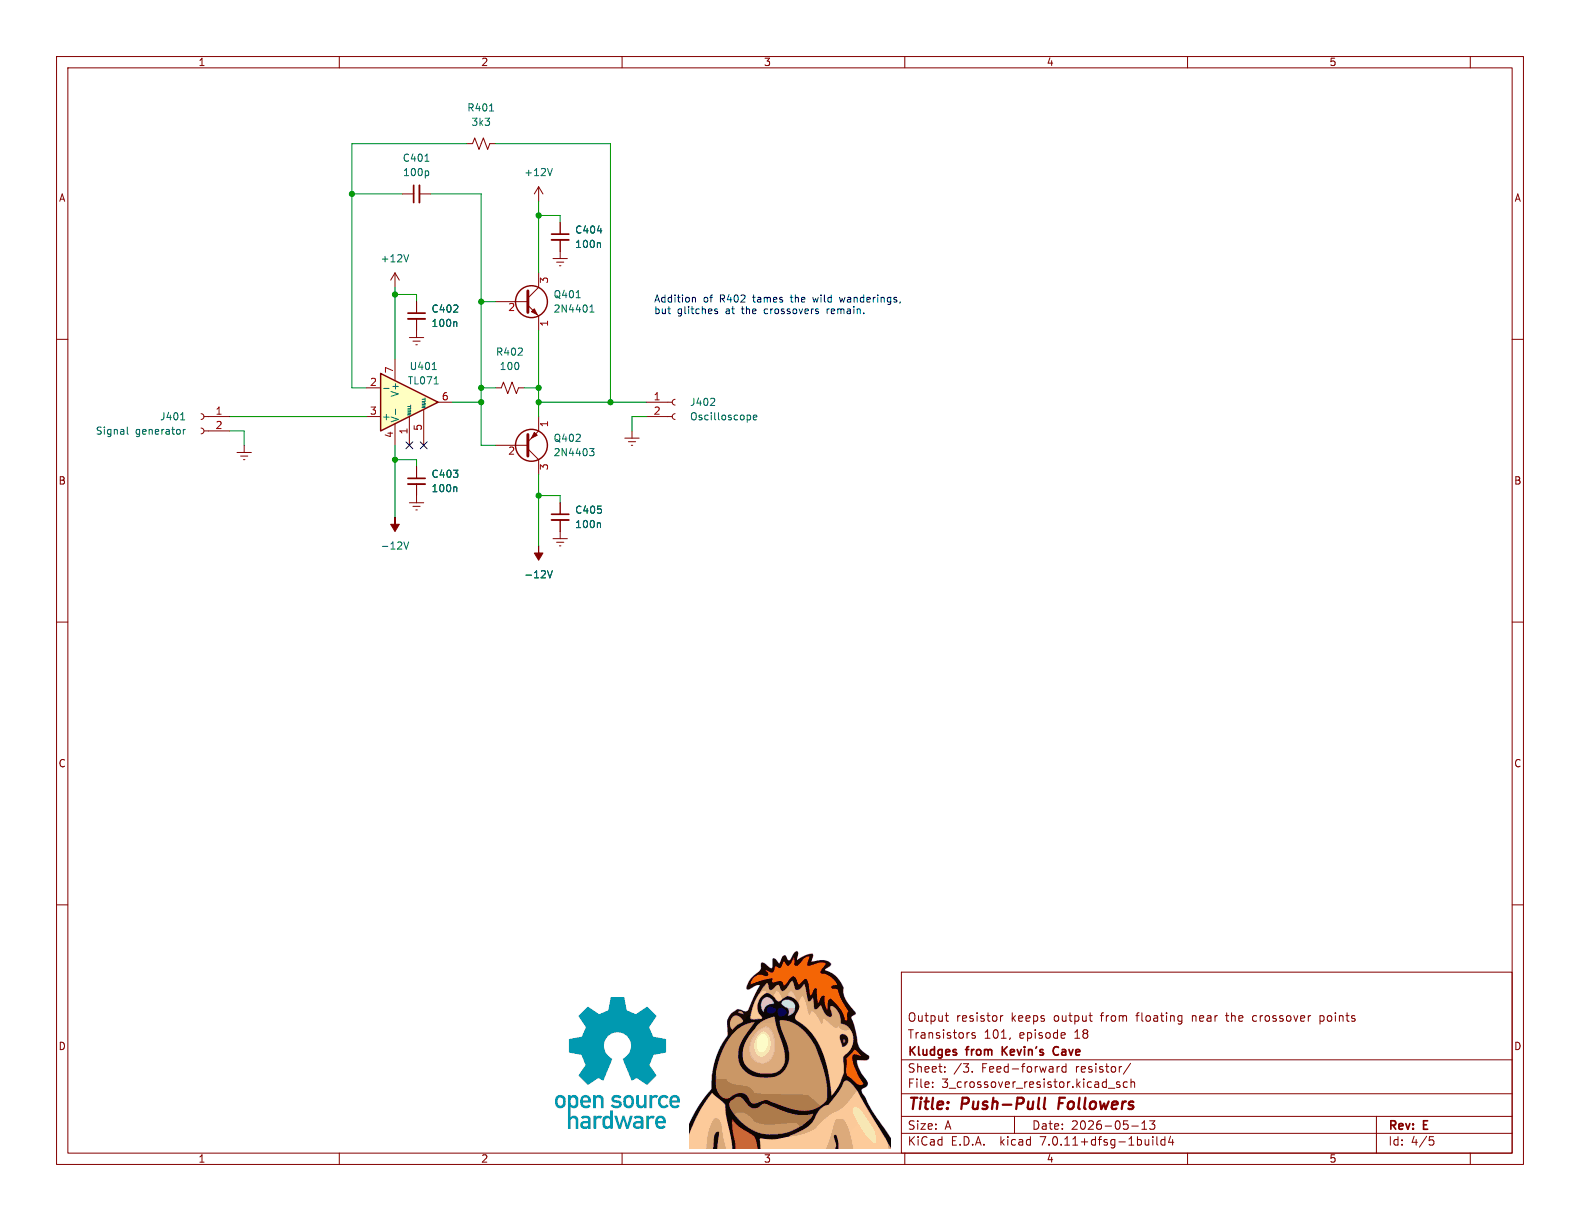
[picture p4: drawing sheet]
(kicad_sch (version 20230121) (generator eeschema)

 (paper "A")

 (title_block
  (title "Push-Pull Followers")
  (date "2026-05-13")
  (rev "E")
  (company "Kludges from Kevin's Cave")
  (comment 1 "Transistors 101, episode 18")
  (comment 2 "Output resistor keeps output from floating near the crossover points"))

 (lib_symbols
  (symbol "Connector:Conn_01x02_Socket" (pin_names (offset 1.016) hide) (in_bom yes) (on_board yes)
   (property "Reference" "J" (at 0 2.54 0) (effects (font (size 1.27 1.27))))
   (property "Value" "Conn_01x02_Socket" (at 0 -5.08 0) (effects (font (size 1.27 1.27))))
   (property "Footprint" "" (at 0 0 0) (effects (font (size 1.27 1.27)) hide))
   (property "Datasheet" "~" (at 0 0 0) (effects (font (size 1.27 1.27)) hide))
   (property "ki_locked" "" (at 0 0 0) (effects (font (size 1.27 1.27))))
   (symbol "Conn_01x02_Socket_1_1"
    (arc (start 0 -2.032) (mid -0.5058 -2.54) (end 0 -3.048) (stroke (width 0.1524) (type default)) (fill (type none)))
    (polyline (pts (xy -1.27 -2.54) (xy -0.508 -2.54)) (stroke (width 0.1524) (type default)) (fill (type none)))
    (polyline (pts (xy -1.27 0) (xy -0.508 0)) (stroke (width 0.1524) (type default)) (fill (type none)))
    (arc (start 0 0.508) (mid -0.5058 0) (end 0 -0.508) (stroke (width 0.1524) (type default)) (fill (type none)))
    (pin passive line (at -5.08 0 0) (length 3.81) (name "Pin_1" (effects (font (size 1.27 1.27)))) (number "1" (effects (font (size 1.27 1.27)))))
    (pin passive line (at -5.08 -2.54 0) (length 3.81) (name "Pin_2" (effects (font (size 1.27 1.27)))) (number "2" (effects (font (size 1.27 1.27)))))))
  (symbol "Device:C_Small" (pin_numbers hide) (pin_names (offset 0.254) hide) (in_bom yes) (on_board yes)
   (property "Reference" "C" (at 0.254 1.778 0) (effects (font (size 1.27 1.27)) (justify left)))
   (property "Value" "C_Small" (at 0.254 -2.032 0) (effects (font (size 1.27 1.27)) (justify left)))
   (property "Footprint" "" (at 0 0 0) (effects (font (size 1.27 1.27)) hide))
   (property "Datasheet" "~" (at 0 0 0) (effects (font (size 1.27 1.27)) hide))
   (symbol "C_Small_0_1"
    (polyline (pts (xy -1.524 -0.508) (xy 1.524 -0.508)) (stroke (width 0.3302) (type default)) (fill (type none)))
    (polyline (pts (xy -1.524 0.508) (xy 1.524 0.508)) (stroke (width 0.3048) (type default)) (fill (type none))))
   (symbol "C_Small_1_1"
    (pin passive line (at 0 2.54 270) (length 2.032) (name "~" (effects (font (size 1.27 1.27)))) (number "1" (effects (font (size 1.27 1.27)))))
    (pin passive line (at 0 -2.54 90) (length 2.032) (name "~" (effects (font (size 1.27 1.27)))) (number "2" (effects (font (size 1.27 1.27)))))))
  (symbol "Device:Q_NPN_EBC" (pin_names (offset 0) hide) (in_bom yes) (on_board yes)
   (property "Reference" "Q" (at 5.08 1.27 0) (effects (font (size 1.27 1.27)) (justify left)))
   (property "Value" "Q_NPN_EBC" (at 5.08 -1.27 0) (effects (font (size 1.27 1.27)) (justify left)))
   (property "Footprint" "" (at 5.08 2.54 0) (effects (font (size 1.27 1.27)) hide))
   (property "Datasheet" "~" (at 0 0 0) (effects (font (size 1.27 1.27)) hide))
   (symbol "Q_NPN_EBC_0_1"
    (polyline (pts (xy 0.635 0.635) (xy 2.54 2.54)) (stroke (width 0) (type default)) (fill (type none)))
    (polyline (pts (xy 0.635 -0.635) (xy 2.54 -2.54) (xy 2.54 -2.54)) (stroke (width 0) (type default)) (fill (type none)))
    (polyline (pts (xy 0.635 1.905) (xy 0.635 -1.905) (xy 0.635 -1.905)) (stroke (width 0.508) (type default)) (fill (type none)))
    (polyline (pts (xy 1.27 -1.778) (xy 1.778 -1.27) (xy 2.286 -2.286) (xy 1.27 -1.778) (xy 1.27 -1.778)) (stroke (width 0) (type default)) (fill (type outline)))
    (circle (center 1.27 0) (radius 2.8194) (stroke (width 0.254) (type default)) (fill (type none))))
   (symbol "Q_NPN_EBC_1_1"
    (pin passive line (at 2.54 -5.08 90) (length 2.54) (name "E" (effects (font (size 1.27 1.27)))) (number "1" (effects (font (size 1.27 1.27)))))
    (pin passive line (at -5.08 0 0) (length 5.715) (name "B" (effects (font (size 1.27 1.27)))) (number "2" (effects (font (size 1.27 1.27)))))
    (pin passive line (at 2.54 5.08 270) (length 2.54) (name "C" (effects (font (size 1.27 1.27)))) (number "3" (effects (font (size 1.27 1.27)))))))
  (symbol "Device:Q_PNP_EBC" (pin_names (offset 0) hide) (in_bom yes) (on_board yes)
   (property "Reference" "Q" (at 5.08 1.27 0) (effects (font (size 1.27 1.27)) (justify left)))
   (property "Value" "Q_PNP_EBC" (at 5.08 -1.27 0) (effects (font (size 1.27 1.27)) (justify left)))
   (property "Footprint" "" (at 5.08 2.54 0) (effects (font (size 1.27 1.27)) hide))
   (property "Datasheet" "~" (at 0 0 0) (effects (font (size 1.27 1.27)) hide))
   (symbol "Q_PNP_EBC_0_1"
    (polyline (pts (xy 0.635 0.635) (xy 2.54 2.54)) (stroke (width 0) (type default)) (fill (type none)))
    (polyline (pts (xy 0.635 -0.635) (xy 2.54 -2.54) (xy 2.54 -2.54)) (stroke (width 0) (type default)) (fill (type none)))
    (polyline (pts (xy 0.635 1.905) (xy 0.635 -1.905) (xy 0.635 -1.905)) (stroke (width 0.508) (type default)) (fill (type none)))
    (polyline (pts (xy 2.286 -1.778) (xy 1.778 -2.286) (xy 1.27 -1.27) (xy 2.286 -1.778) (xy 2.286 -1.778)) (stroke (width 0) (type default)) (fill (type outline)))
    (circle (center 1.27 0) (radius 2.8194) (stroke (width 0.254) (type default)) (fill (type none))))
   (symbol "Q_PNP_EBC_1_1"
    (pin passive line (at 2.54 -5.08 90) (length 2.54) (name "E" (effects (font (size 1.27 1.27)))) (number "1" (effects (font (size 1.27 1.27)))))
    (pin input line (at -5.08 0 0) (length 5.715) (name "B" (effects (font (size 1.27 1.27)))) (number "2" (effects (font (size 1.27 1.27)))))
    (pin passive line (at 2.54 5.08 270) (length 2.54) (name "C" (effects (font (size 1.27 1.27)))) (number "3" (effects (font (size 1.27 1.27)))))))
  (symbol "Device:R_Small_US" (pin_numbers hide) (pin_names (offset 0.254) hide) (in_bom yes) (on_board yes)
   (property "Reference" "R" (at 0.762 0.508 0) (effects (font (size 1.27 1.27)) (justify left)))
   (property "Value" "R_Small_US" (at 0.762 -1.016 0) (effects (font (size 1.27 1.27)) (justify left)))
   (property "Footprint" "" (at 0 0 0) (effects (font (size 1.27 1.27)) hide))
   (property "Datasheet" "~" (at 0 0 0) (effects (font (size 1.27 1.27)) hide))
   (symbol "R_Small_US_1_1"
    (polyline (pts (xy 0 0) (xy 1.016 -0.381) (xy 0 -0.762) (xy -1.016 -1.143) (xy 0 -1.524)) (stroke (width 0) (type default)) (fill (type none)))
    (polyline (pts (xy 0 1.524) (xy 1.016 1.143) (xy 0 0.762) (xy -1.016 0.381) (xy 0 0)) (stroke (width 0) (type default)) (fill (type none)))
    (pin passive line (at 0 2.54 270) (length 1.016) (name "~" (effects (font (size 1.27 1.27)))) (number "1" (effects (font (size 1.27 1.27)))))
    (pin passive line (at 0 -2.54 90) (length 1.016) (name "~" (effects (font (size 1.27 1.27)))) (number "2" (effects (font (size 1.27 1.27)))))))
  (symbol "Kevin-Linear:TL071_MinusUp" (pin_names (offset 0.127)) (in_bom yes) (on_board yes)
   (property "Reference" "U" (at 0 6.35 0) (effects (font (size 1.27 1.27)) (justify left)))
   (property "Value" "TL071" (at 0 3.81 0) (effects (font (size 1.27 1.27)) (justify left)))
   (property "Footprint" "" (at 1.27 1.27 0) (effects (font (size 1.27 1.27)) hide))
   (property "Datasheet" "http://www.ti.com/lit/ds/symlink/tl081.pdf" (at 3.81 3.81 0) (effects (font (size 1.27 1.27)) hide))
   (symbol "TL071_MinusUp_0_1"
    (polyline (pts (xy -5.08 5.08) (xy 5.08 0) (xy -5.08 -5.08) (xy -5.08 5.08)) (stroke (width 0.254) (type default)) (fill (type background))))
   (symbol "TL071_MinusUp_1_1"
    (pin input line (at 0 -7.62 90) (length 5.08) (name "NULL" (effects (font (size 0.508 0.508)))) (number "1" (effects (font (size 1.27 1.27)))))
    (pin input line (at -7.62 2.54 0) (length 2.54) (name "-" (effects (font (size 1.27 1.27)))) (number "2" (effects (font (size 1.27 1.27)))))
    (pin input line (at -7.62 -2.54 0) (length 2.54) (name "+" (effects (font (size 1.27 1.27)))) (number "3" (effects (font (size 1.27 1.27)))))
    (pin power_in line (at -2.54 -7.62 90) (length 3.81) (name "V-" (effects (font (size 1.27 1.27)))) (number "4" (effects (font (size 1.27 1.27)))))
    (pin input line (at 2.54 -7.62 90) (length 6.35) (name "NULL" (effects (font (size 0.508 0.508)))) (number "5" (effects (font (size 1.27 1.27)))))
    (pin output line (at 7.62 0 180) (length 2.54) (name "~" (effects (font (size 1.27 1.27)))) (number "6" (effects (font (size 1.27 1.27)))))
    (pin power_in line (at -2.54 7.62 270) (length 3.81) (name "V+" (effects (font (size 1.27 1.27)))) (number "7" (effects (font (size 1.27 1.27)))))
    (pin no_connect line (at 0 2.54 270) (length 2.54) hide (name "NC" (effects (font (size 1.27 1.27)))) (number "8" (effects (font (size 1.27 1.27)))))))
  (symbol "power:+12V" (power) (pin_names (offset 0)) (in_bom yes) (on_board yes)
   (property "Reference" "#PWR" (at 0 -3.81 0) (effects (font (size 1.27 1.27)) hide))
   (property "Value" "+12V" (at 0 3.556 0) (effects (font (size 1.27 1.27))))
   (property "Footprint" "" (at 0 0 0) (effects (font (size 1.27 1.27)) hide))
   (property "Datasheet" "" (at 0 0 0) (effects (font (size 1.27 1.27)) hide))
   (symbol "+12V_0_1"
    (polyline (pts (xy -0.762 1.27) (xy 0 2.54)) (stroke (width 0) (type default)) (fill (type none)))
    (polyline (pts (xy 0 0) (xy 0 2.54)) (stroke (width 0) (type default)) (fill (type none)))
    (polyline (pts (xy 0 2.54) (xy 0.762 1.27)) (stroke (width 0) (type default)) (fill (type none))))
   (symbol "+12V_1_1"
    (pin power_in line (at 0 0 90) (length 0) hide (name "+12V" (effects (font (size 1.27 1.27)))) (number "1" (effects (font (size 1.27 1.27)))))))
  (symbol "power:-12V" (power) (pin_names (offset 0)) (in_bom yes) (on_board yes)
   (property "Reference" "#PWR" (at 0 2.54 0) (effects (font (size 1.27 1.27)) hide))
   (property "Value" "-12V" (at 0 3.81 0) (effects (font (size 1.27 1.27))))
   (property "Footprint" "" (at 0 0 0) (effects (font (size 1.27 1.27)) hide))
   (property "Datasheet" "" (at 0 0 0) (effects (font (size 1.27 1.27)) hide))
   (symbol "-12V_0_0"
    (pin power_in line (at 0 0 90) (length 0) hide (name "-12V" (effects (font (size 1.27 1.27)))) (number "1" (effects (font (size 1.27 1.27))))))
   (symbol "-12V_0_1"
    (polyline (pts (xy 0 0) (xy 0 1.27) (xy 0.762 1.27) (xy 0 2.54) (xy -0.762 1.27) (xy 0 1.27)) (stroke (width 0) (type default)) (fill (type outline)))))
  (symbol "power:Earth" (power) (pin_names (offset 0)) (in_bom yes) (on_board yes)
   (property "Reference" "#PWR" (at 0 -6.35 0) (effects (font (size 1.27 1.27)) hide))
   (property "Value" "Earth" (at 0 -3.81 0) (effects (font (size 1.27 1.27)) hide))
   (property "Footprint" "" (at 0 0 0) (effects (font (size 1.27 1.27)) hide))
   (property "Datasheet" "~" (at 0 0 0) (effects (font (size 1.27 1.27)) hide))
   (symbol "Earth_0_1"
    (polyline (pts (xy -0.635 -1.905) (xy 0.635 -1.905)) (stroke (width 0) (type default)) (fill (type none)))
    (polyline (pts (xy -0.127 -2.54) (xy 0.127 -2.54)) (stroke (width 0) (type default)) (fill (type none)))
    (polyline (pts (xy 0 -1.27) (xy 0 0)) (stroke (width 0) (type default)) (fill (type none)))
    (polyline (pts (xy 1.27 -1.27) (xy -1.27 -1.27)) (stroke (width 0) (type default)) (fill (type none))))
   (symbol "Earth_1_1"
    (pin power_in line (at 0 0 270) (length 0) hide (name "Earth" (effects (font (size 1.27 1.27)))) (number "1" (effects (font (size 1.27 1.27))))))))

 (junction (at 85.09 68.58) (diameter 0) (color 0 0 0 0))
 (junction (at 95.25 71.12) (diameter 0) (color 0 0 0 0))
 (junction (at 69.85 81.28) (diameter 0) (color 0 0 0 0))
 (junction (at 107.95 71.12) (diameter 0) (color 0 0 0 0))
 (junction (at 62.23 34.29) (diameter 0) (color 0 0 0 0))
 (junction (at 95.25 68.58) (diameter 0) (color 0 0 0 0))
 (junction (at 85.09 53.34) (diameter 0) (color 0 0 0 0))
 (junction (at 85.09 71.12) (diameter 0) (color 0 0 0 0))
 (junction (at 69.85 52.07) (diameter 0) (color 0 0 0 0))
 (junction (at 95.25 87.63) (diameter 0) (color 0 0 0 0))
 (junction (at 95.25 38.1) (diameter 0) (color 0 0 0 0))

 (no_connect (at 72.39 78.74))
 (no_connect (at 74.93 78.74))

 (wire (pts (xy 62.23 25.4) (xy 82.55 25.4)) (stroke (width 0) (type default)))
 (wire (pts (xy 95.25 68.58) (xy 95.25 71.12)) (stroke (width 0) (type default)))
 (wire (pts (xy 95.25 83.82) (xy 95.25 87.63)) (stroke (width 0) (type default)))
 (wire (pts (xy 40.64 76.2) (xy 43.18 76.2)) (stroke (width 0) (type default)))
 (wire (pts (xy 62.23 34.29) (xy 71.12 34.29)) (stroke (width 0) (type default)))
 (wire (pts (xy 40.64 73.66) (xy 64.77 73.66)) (stroke (width 0) (type default)))
 (wire (pts (xy 80.01 71.12) (xy 85.09 71.12)) (stroke (width 0) (type default)))
 (wire (pts (xy 95.25 87.63) (xy 95.25 96.52)) (stroke (width 0) (type default)))
 (wire (pts (xy 85.09 68.58) (xy 85.09 71.12)) (stroke (width 0) (type default)))
 (wire (pts (xy 85.09 53.34) (xy 85.09 68.58)) (stroke (width 0) (type default)))
 (wire (pts (xy 73.66 53.34) (xy 73.66 52.07)) (stroke (width 0) (type default)))
 (wire (pts (xy 107.95 25.4) (xy 107.95 71.12)) (stroke (width 0) (type default)))
 (wire (pts (xy 95.25 58.42) (xy 95.25 68.58)) (stroke (width 0) (type default)))
 (wire (pts (xy 111.76 73.66) (xy 111.76 76.2)) (stroke (width 0) (type default)))
 (wire (pts (xy 69.85 52.07) (xy 69.85 63.5)) (stroke (width 0) (type default)))
 (wire (pts (xy 99.06 88.9) (xy 99.06 87.63)) (stroke (width 0) (type default)))
 (wire (pts (xy 73.66 82.55) (xy 73.66 81.28)) (stroke (width 0) (type default)))
 (wire (pts (xy 114.3 73.66) (xy 111.76 73.66)) (stroke (width 0) (type default)))
 (wire (pts (xy 69.85 81.28) (xy 69.85 91.44)) (stroke (width 0) (type default)))
 (wire (pts (xy 76.2 34.29) (xy 85.09 34.29)) (stroke (width 0) (type default)))
 (wire (pts (xy 85.09 34.29) (xy 85.09 53.34)) (stroke (width 0) (type default)))
 (wire (pts (xy 95.25 35.56) (xy 95.25 38.1)) (stroke (width 0) (type default)))
 (wire (pts (xy 85.09 53.34) (xy 87.63 53.34)) (stroke (width 0) (type default)))
 (wire (pts (xy 99.06 38.1) (xy 95.25 38.1)) (stroke (width 0) (type default)))
 (wire (pts (xy 73.66 52.07) (xy 69.85 52.07)) (stroke (width 0) (type default)))
 (wire (pts (xy 99.06 39.37) (xy 99.06 38.1)) (stroke (width 0) (type default)))
 (wire (pts (xy 64.77 68.58) (xy 62.23 68.58)) (stroke (width 0) (type default)))
 (wire (pts (xy 62.23 34.29) (xy 62.23 25.4)) (stroke (width 0) (type default)))
 (wire (pts (xy 107.95 71.12) (xy 114.3 71.12)) (stroke (width 0) (type default)))
 (wire (pts (xy 43.18 76.2) (xy 43.18 78.74)) (stroke (width 0) (type default)))
 (wire (pts (xy 85.09 68.58) (xy 87.63 68.58)) (stroke (width 0) (type default)))
 (wire (pts (xy 69.85 50.8) (xy 69.85 52.07)) (stroke (width 0) (type default)))
 (wire (pts (xy 85.09 71.12) (xy 85.09 78.74)) (stroke (width 0) (type default)))
 (wire (pts (xy 95.25 71.12) (xy 107.95 71.12)) (stroke (width 0) (type default)))
 (wire (pts (xy 69.85 78.74) (xy 69.85 81.28)) (stroke (width 0) (type default)))
 (wire (pts (xy 62.23 68.58) (xy 62.23 34.29)) (stroke (width 0) (type default)))
 (wire (pts (xy 99.06 87.63) (xy 95.25 87.63)) (stroke (width 0) (type default)))
 (wire (pts (xy 92.71 68.58) (xy 95.25 68.58)) (stroke (width 0) (type default)))
 (wire (pts (xy 95.25 71.12) (xy 95.25 73.66)) (stroke (width 0) (type default)))
 (wire (pts (xy 87.63 78.74) (xy 85.09 78.74)) (stroke (width 0) (type default)))
 (wire (pts (xy 73.66 81.28) (xy 69.85 81.28)) (stroke (width 0) (type default)))
 (wire (pts (xy 107.95 25.4) (xy 87.63 25.4)) (stroke (width 0) (type default)))
 (wire (pts (xy 95.25 38.1) (xy 95.25 48.26)) (stroke (width 0) (type default)))

 (text "Addition of R402 tames the wild wanderings,\nbut glitches at the crossovers remain." (at 115.57 55.88 0) (effects (font (size 1.27 1.27)) (justify left bottom)))

 (symbol (lib_id "Connector:Conn_01x02_Socket") (at 35.56 73.66 0) (mirror y) (unit 1) (in_bom yes) (on_board yes) (dnp no)
  (property "Reference" "J401" (at 33.02 73.66 0) (effects (font (size 1.27 1.27)) (justify left)))
  (property "Value" "Signal generator" (at 33.02 76.2 0) (effects (font (size 1.27 1.27)) (justify left)))
  (property "Footprint" "" (at 35.56 73.66 0) (effects (font (size 1.27 1.27)) hide))
  (property "Datasheet" "~" (at 35.56 73.66 0) (effects (font (size 1.27 1.27)) hide)) (pin "1") (pin "2"))

 (symbol (lib_id "power:+12V") (at 69.85 50.8 0) (unit 1) (in_bom yes) (on_board yes) (dnp no) (fields_autoplaced)
  (property "Reference" "#PWR0402" (at 69.85 54.61 0) (effects (font (size 1.27 1.27)) hide))
  (property "Value" "+12V" (at 69.85 45.72 0) (effects (font (size 1.27 1.27))))
  (property "Footprint" "" (at 69.85 50.8 0) (effects (font (size 1.27 1.27)) hide))
  (property "Datasheet" "" (at 69.85 50.8 0) (effects (font (size 1.27 1.27)) hide)) (pin "1"))

 (symbol (lib_id "power:-12V") (at 95.25 96.52 0) (mirror x) (unit 1) (in_bom yes) (on_board yes) (dnp no) (fields_autoplaced)
  (property "Reference" "#PWR0407" (at 95.25 99.06 0) (effects (font (size 1.27 1.27)) hide))
  (property "Value" "-12V" (at 95.25 101.6 0) (effects (font (size 1.27 1.27))))
  (property "Footprint" "" (at 95.25 96.52 0) (effects (font (size 1.27 1.27)) hide))
  (property "Datasheet" "" (at 95.25 96.52 0) (effects (font (size 1.27 1.27)) hide)) (pin "1"))

 (symbol (lib_id "power:Earth") (at 99.06 44.45 0) (unit 1) (in_bom yes) (on_board yes) (dnp no) (fields_autoplaced)
  (property "Reference" "#PWR0408" (at 99.06 50.8 0) (effects (font (size 1.27 1.27)) hide))
  (property "Value" "Earth" (at 99.06 48.26 0) (effects (font (size 1.27 1.27)) hide))
  (property "Footprint" "" (at 99.06 44.45 0) (effects (font (size 1.27 1.27)) hide))
  (property "Datasheet" "~" (at 99.06 44.45 0) (effects (font (size 1.27 1.27)) hide)) (pin "1"))

 (symbol (lib_id "power:Earth") (at 43.18 78.74 0) (unit 1) (in_bom yes) (on_board yes) (dnp no) (fields_autoplaced)
  (property "Reference" "#PWR0401" (at 43.18 85.09 0) (effects (font (size 1.27 1.27)) hide))
  (property "Value" "Earth" (at 43.18 82.55 0) (effects (font (size 1.27 1.27)) hide))
  (property "Footprint" "" (at 43.18 78.74 0) (effects (font (size 1.27 1.27)) hide))
  (property "Datasheet" "~" (at 43.18 78.74 0) (effects (font (size 1.27 1.27)) hide)) (pin "1"))

 (symbol (lib_id "power:Earth") (at 99.06 93.98 0) (unit 1) (in_bom yes) (on_board yes) (dnp no) (fields_autoplaced)
  (property "Reference" "#PWR0409" (at 99.06 100.33 0) (effects (font (size 1.27 1.27)) hide))
  (property "Value" "Earth" (at 99.06 97.79 0) (effects (font (size 1.27 1.27)) hide))
  (property "Footprint" "" (at 99.06 93.98 0) (effects (font (size 1.27 1.27)) hide))
  (property "Datasheet" "~" (at 99.06 93.98 0) (effects (font (size 1.27 1.27)) hide)) (pin "1"))

 (symbol (lib_id "Device:C_Small") (at 73.66 34.29 90) (unit 1) (in_bom yes) (on_board yes) (dnp no) (fields_autoplaced)
  (property "Reference" "C401" (at 73.6663 27.94 90) (effects (font (size 1.27 1.27))))
  (property "Value" "100p" (at 73.6663 30.48 90) (effects (font (size 1.27 1.27))))
  (property "Footprint" "" (at 73.66 34.29 0) (effects (font (size 1.27 1.27)) hide))
  (property "Datasheet" "~" (at 73.66 34.29 0) (effects (font (size 1.27 1.27)) hide)) (pin "2") (pin "1"))

 (symbol (lib_id "Device:C_Small") (at 73.66 55.88 0) (unit 1) (in_bom yes) (on_board yes) (dnp no) (fields_autoplaced)
  (property "Reference" "C402" (at 76.2 54.6163 0) (effects (font (size 1.27 1.27)) (justify left)))
  (property "Value" "100n" (at 76.2 57.1563 0) (effects (font (size 1.27 1.27)) (justify left)))
  (property "Footprint" "" (at 73.66 55.88 0) (effects (font (size 1.27 1.27)) hide))
  (property "Datasheet" "~" (at 73.66 55.88 0) (effects (font (size 1.27 1.27)) hide)) (pin "2") (pin "1"))

 (symbol (lib_id "power:Earth") (at 111.76 76.2 0) (unit 1) (in_bom yes) (on_board yes) (dnp no) (fields_autoplaced)
  (property "Reference" "#PWR0410" (at 111.76 82.55 0) (effects (font (size 1.27 1.27)) hide))
  (property "Value" "Earth" (at 111.76 80.01 0) (effects (font (size 1.27 1.27)) hide))
  (property "Footprint" "" (at 111.76 76.2 0) (effects (font (size 1.27 1.27)) hide))
  (property "Datasheet" "~" (at 111.76 76.2 0) (effects (font (size 1.27 1.27)) hide)) (pin "1"))

 (symbol (lib_id "Device:C_Small") (at 73.66 85.09 0) (unit 1) (in_bom yes) (on_board yes) (dnp no) (fields_autoplaced)
  (property "Reference" "C403" (at 76.2 83.8263 0) (effects (font (size 1.27 1.27)) (justify left)))
  (property "Value" "100n" (at 76.2 86.3663 0) (effects (font (size 1.27 1.27)) (justify left)))
  (property "Footprint" "" (at 73.66 85.09 0) (effects (font (size 1.27 1.27)) hide))
  (property "Datasheet" "~" (at 73.66 85.09 0) (effects (font (size 1.27 1.27)) hide)) (pin "2") (pin "1"))

 (symbol (lib_id "power:Earth") (at 73.66 58.42 0) (unit 1) (in_bom yes) (on_board yes) (dnp no) (fields_autoplaced)
  (property "Reference" "#PWR0404" (at 73.66 64.77 0) (effects (font (size 1.27 1.27)) hide))
  (property "Value" "Earth" (at 73.66 62.23 0) (effects (font (size 1.27 1.27)) hide))
  (property "Footprint" "" (at 73.66 58.42 0) (effects (font (size 1.27 1.27)) hide))
  (property "Datasheet" "~" (at 73.66 58.42 0) (effects (font (size 1.27 1.27)) hide)) (pin "1"))

 (symbol (lib_id "Device:R_Small_US") (at 90.17 68.58 90) (unit 1) (in_bom yes) (on_board yes) (dnp no) (fields_autoplaced)
  (property "Reference" "R402" (at 90.17 62.23 90) (effects (font (size 1.27 1.27))))
  (property "Value" "100" (at 90.17 64.77 90) (effects (font (size 1.27 1.27))))
  (property "Footprint" "" (at 90.17 68.58 0) (effects (font (size 1.27 1.27)) hide))
  (property "Datasheet" "~" (at 90.17 68.58 0) (effects (font (size 1.27 1.27)) hide)) (pin "2") (pin "1"))

 (symbol (lib_id "Connector:Conn_01x02_Socket") (at 119.38 71.12 0) (unit 1) (in_bom yes) (on_board yes) (dnp no)
  (property "Reference" "J402" (at 121.92 71.12 0) (effects (font (size 1.27 1.27)) (justify left)))
  (property "Value" "Oscilloscope" (at 121.92 73.66 0) (effects (font (size 1.27 1.27)) (justify left)))
  (property "Footprint" "" (at 119.38 71.12 0) (effects (font (size 1.27 1.27)) hide))
  (property "Datasheet" "~" (at 119.38 71.12 0) (effects (font (size 1.27 1.27)) hide)) (pin "1") (pin "2"))

 (symbol (lib_id "Device:C_Small") (at 99.06 91.44 0) (unit 1) (in_bom yes) (on_board yes) (dnp no) (fields_autoplaced)
  (property "Reference" "C405" (at 101.6 90.1763 0) (effects (font (size 1.27 1.27)) (justify left)))
  (property "Value" "100n" (at 101.6 92.7163 0) (effects (font (size 1.27 1.27)) (justify left)))
  (property "Footprint" "" (at 99.06 91.44 0) (effects (font (size 1.27 1.27)) hide))
  (property "Datasheet" "~" (at 99.06 91.44 0) (effects (font (size 1.27 1.27)) hide)) (pin "2") (pin "1"))

 (symbol (lib_id "power:Earth") (at 73.66 87.63 0) (unit 1) (in_bom yes) (on_board yes) (dnp no) (fields_autoplaced)
  (property "Reference" "#PWR0405" (at 73.66 93.98 0) (effects (font (size 1.27 1.27)) hide))
  (property "Value" "Earth" (at 73.66 91.44 0) (effects (font (size 1.27 1.27)) hide))
  (property "Footprint" "" (at 73.66 87.63 0) (effects (font (size 1.27 1.27)) hide))
  (property "Datasheet" "~" (at 73.66 87.63 0) (effects (font (size 1.27 1.27)) hide)) (pin "1"))

 (symbol (lib_id "power:-12V") (at 69.85 91.44 0) (mirror x) (unit 1) (in_bom yes) (on_board yes) (dnp no) (fields_autoplaced)
  (property "Reference" "#PWR0403" (at 69.85 93.98 0) (effects (font (size 1.27 1.27)) hide))
  (property "Value" "-12V" (at 69.85 96.52 0) (effects (font (size 1.27 1.27))))
  (property "Footprint" "" (at 69.85 91.44 0) (effects (font (size 1.27 1.27)) hide))
  (property "Datasheet" "" (at 69.85 91.44 0) (effects (font (size 1.27 1.27)) hide)) (pin "1"))

 (symbol (lib_id "Device:R_Small_US") (at 85.09 25.4 90) (unit 1) (in_bom yes) (on_board yes) (dnp no) (fields_autoplaced)
  (property "Reference" "R401" (at 85.09 19.05 90) (effects (font (size 1.27 1.27))))
  (property "Value" "3k3" (at 85.09 21.59 90) (effects (font (size 1.27 1.27))))
  (property "Footprint" "" (at 85.09 25.4 0) (effects (font (size 1.27 1.27)) hide))
  (property "Datasheet" "~" (at 85.09 25.4 0) (effects (font (size 1.27 1.27)) hide)) (pin "2") (pin "1"))

 (symbol (lib_id "Device:C_Small") (at 99.06 41.91 0) (unit 1) (in_bom yes) (on_board yes) (dnp no) (fields_autoplaced)
  (property "Reference" "C404" (at 101.6 40.6463 0) (effects (font (size 1.27 1.27)) (justify left)))
  (property "Value" "100n" (at 101.6 43.1863 0) (effects (font (size 1.27 1.27)) (justify left)))
  (property "Footprint" "" (at 99.06 41.91 0) (effects (font (size 1.27 1.27)) hide))
  (property "Datasheet" "~" (at 99.06 41.91 0) (effects (font (size 1.27 1.27)) hide)) (pin "2") (pin "1"))

 (symbol (lib_id "Kevin-Linear:TL071_MinusUp") (at 72.39 71.12 0) (unit 1) (in_bom yes) (on_board yes) (dnp no)
  (property "Reference" "U401" (at 74.93 64.77 0) (effects (font (size 1.27 1.27))))
  (property "Value" "TL071" (at 74.93 67.31 0) (effects (font (size 1.27 1.27))))
  (property "Footprint" "" (at 73.66 69.85 0) (effects (font (size 1.27 1.27)) hide))
  (property "Datasheet" "http://www.ti.com/lit/ds/symlink/tl081.pdf" (at 76.2 67.31 0) (effects (font (size 1.27 1.27)) hide)) (pin "2") (pin "1") (pin "3") (pin "5") (pin "4") (pin "6") (pin "7") (pin "8"))

 (symbol (lib_id "Device:Q_PNP_EBC") (at 92.71 78.74 0) (mirror x) (unit 1) (in_bom yes) (on_board yes) (dnp no) (fields_autoplaced)
  (property "Reference" "Q402" (at 97.79 77.47 0) (effects (font (size 1.27 1.27)) (justify left)))
  (property "Value" "2N4403" (at 97.79 80.01 0) (effects (font (size 1.27 1.27)) (justify left)))
  (property "Footprint" "" (at 97.79 81.28 0) (effects (font (size 1.27 1.27)) hide))
  (property "Datasheet" "~" (at 92.71 78.74 0) (effects (font (size 1.27 1.27)) hide)) (pin "2") (pin "3") (pin "1"))

 (symbol (lib_id "Device:Q_NPN_EBC") (at 92.71 53.34 0) (unit 1) (in_bom yes) (on_board yes) (dnp no) (fields_autoplaced)
  (property "Reference" "Q401" (at 97.79 52.07 0) (effects (font (size 1.27 1.27)) (justify left)))
  (property "Value" "2N4401" (at 97.79 54.61 0) (effects (font (size 1.27 1.27)) (justify left)))
  (property "Footprint" "" (at 97.79 50.8 0) (effects (font (size 1.27 1.27)) hide))
  (property "Datasheet" "~" (at 92.71 53.34 0) (effects (font (size 1.27 1.27)) hide)) (pin "2") (pin "3") (pin "1"))

 (symbol (lib_id "power:+12V") (at 95.25 35.56 0) (unit 1) (in_bom yes) (on_board yes) (dnp no) (fields_autoplaced)
  (property "Reference" "#PWR0406" (at 95.25 39.37 0) (effects (font (size 1.27 1.27)) hide))
  (property "Value" "+12V" (at 95.25 30.48 0) (effects (font (size 1.27 1.27))))
  (property "Footprint" "" (at 95.25 35.56 0) (effects (font (size 1.27 1.27)) hide))
  (property "Datasheet" "" (at 95.25 35.56 0) (effects (font (size 1.27 1.27)) hide)) (pin "1")))
